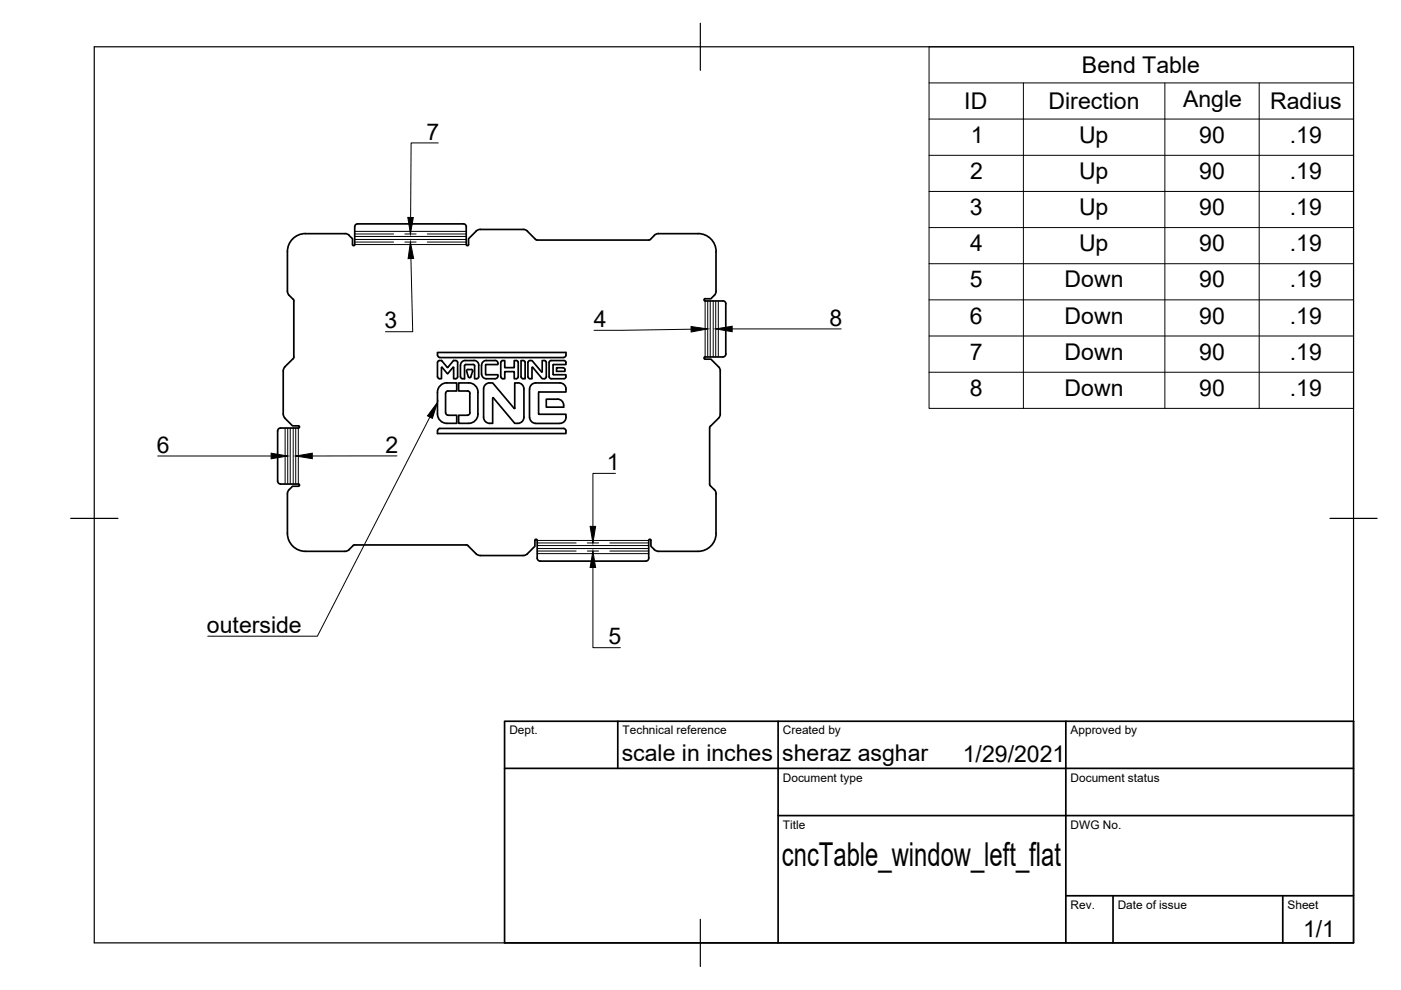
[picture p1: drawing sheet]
<svg xmlns="http://www.w3.org/2000/svg" width="297mm" height="210mm" viewBox="0 0 297 210" stroke-linecap="round" stroke-linejoin="round" font-family="sans-serif">
<!-- layer: Visible -->
<g fill="none" stroke="#000" stroke-width=".36">
<path d="M60.9 53.4v8.3l.4 .9M64.7 49.5h8.4M64.8 49.5a3.8 3.8 0 0 0-3.9 3.8M73.1 49.5l.9 .4M75.2 48.1v3.9h-.4l-.1-1.4-.7-.7M75.8 47.5h22.4M75.9 47.4a.65 .65 0 0 0-.7 .7M98.2 47.4a.65 .65 0 0 1 .7 .7M98.8 48.1l.1 3.7 .2 .3 .2-.2v-1.3l1.6-1.6 .7-.3 9.3-.1 .9 .4M111.8 49l1.7 1.7 .4 .2h23.7l.3-.2 .8-.8M139.6 49.5h8.4M139.6 49.5l-.9 .4"/>
<path d="M148 49.5a3.8 3.8 0 0 1 3.8 3.8M151.8 53.4v8.3l-.3 .9M61.3 62.6l.8 .9M62.1 76l-1.7 1.8-.3 .6-.1 9.4 .4 .9 1.6 1.6h1.3l.2 .2-.3 .3-3.7-.1a.65 .65 0 0 0-.6 .7v10.6a.65 .65 0 0 0 .6 .6l3.9 .1v.3l-1.4 .1-.7 .7M62.2 63.4l.1 .4M62.3 63.8v11.9M62.3 75.7l-.1 .3M93.2 76.4h.4M93.2 76.4l-.4 .4v3.1l.4 .4M93.3 75.8l-.5-.3v-.8h27.2l-.1 .8-.4 .3h-26.2M93.6 76.4v.1M93.6 77.9v2.4h-.4"/>
<path d="M93.6 77.9h.2l1 1.3 1.2-1.3h.2M93.6 76.5l1.3 1.4 1.2-1.4M96.2 76.5h.6l.2 .3v3.1l-.4 .4h-.4v-2.4M100.2 78.7l-.4 1.2-.4 .1-.5-1.3 .1-.2 1.1-.1 .1 .3M100.6 77.6v2.7h.5l.4-.4v-2.5a.97 .97 0 0 0-1-1h-1.9a.97 .97 0 0 0-1 1v2.5l.4 .4M100.6 77.6l-.3-.3h-1.5l-.3 .1v2.9h-.5M103 77.4v2M103 79.4l2.6 .1v.2M105 76.4h-1.9a1.01 1.01 0 0 0-1 1v1.9a1.04 1.04 0 0 0 1 1h1.9M105 76.4a.6 .6 0 0 1 .6 .6M105.6 77v.3l-2.6 .1M105.6 79.7a.6 .6 0 0 1-.6 .6"/>
<path d="M109.5 76.4h-.5v1.5h-2v-1.5h-.4l-.4 .2v3.3l.2 .3 .6 .1v-1.5h2v1.5h.5M109.5 76.4l.3 .2 .1 .2v3.1l-.4 .4M110.5 79.9l.2 .3 .6 .1v-3.5l-.4-.4h-.4v3.5M112.8 77.9v2.4l-.7-.1-.2-.3 .1-3.1 .1-.3 .7-.1 2 2.4h.2M112.9 77.9l2.1 2.4 .6-.1 .2-.3v-3.1l-.2-.3-.6-.1v2.4M112.9 77.9h-.1M116.4 76.8v3.1M116.4 76.8l.4-.4h2.8l.3 .2 .1 .2v.5l-2.7 .1M117.3 77.4v2M117.3 79.4l2.7 .1v.4l-.4 .4h-2.8l-.4-.4M119.8 78.4l-.2-.4h-.2h-1.4v.7h1.8v-.3M149.5 75.7l-.2 .2v.2l1.4 .1 1.6 1.6 .4 .6v9.6l-.4 .7-1.7 1.7-.1 .4v11.8l.1 .4 .8 .8"/>
<path d="M151.4 62.6l-.7 .7h-1.2l-.2 .3v.1l3.9 .1M153.3 63.8a.65 .65 0 0 1 .6 .6M153.9 64.4v10.6M153.9 75a.65 .65 0 0 1-.6 .7h-3.8M93.3 90.8h26.2l.4 .3 .1 .8h-27.2v-.8l.5-.3M94.5 83.4v4.1M94.5 87.5l.1 .3 .4 .2h1.8v1.8h-2.1M94.7 81.2h2.1v1.7h-2.1l-.2 .5M94.8 81.2a2 2 0 0 0-2 2v4.6a2 2 0 0 0 2 2M99.3 81.2h-2.1v1.7h2.2l.2 .5M99.3 81.2a2 2 0 0 1 2 2v4.6a1.96 1.96 0 0 1-2 2h-2.1v-1.8h1.9l.5-.2v-.3M99.6 83.4v4.1"/>
<path d="M103.8 81.2h.7l4.5 5.4M103.8 81.2a1.3 1.3 0 0 0-1.3 1.3v6a1.46 1.46 0 0 0 2 1.3v-5.4l.1-.1M109.8 81.2h-.7v5.4h-.1M109.8 81.2a1.3 1.3 0 0 1 1.3 1.3v6a1.47 1.47 0 0 1-2 1.3l-4.5-5.4M113.6 89.8h5.1M114.2 83.2v4.6M114.2 87.8h5.8a1.43 1.43 0 0 1-1.3 2M118.2 84.6a1.38 1.38 0 0 1 1.3 1.7h-3.7v-1.7h2.4M118.7 81.2h-5.1a1.3 1.3 0 0 0-1.3 1.3v6a1.35 1.35 0 0 0 1.3 1.3M118.7 81.2a1.43 1.43 0 0 1 1.3 1.9l-5.8 .1M60.9 113.1a3.8 3.8 0 0 0 3.9 3.8h8.3l.9-.4M61.3 103.8l-.4 .9v8.4"/>
<path d="M74.8 115.7l-.8 .8M75.2 115.5h23.6M75.2 115.5l-.4 .2M98.9 115.5l.3 .2M99.2 115.7l1.7 1.7 .7 .4h9.3l.9-.4M111.8 117.4l1.6-1.6v-1.2l.1-.2h.3l.1 3.9M113.9 118.3a.65 .65 0 0 0 .6 .7h22.4a.65 .65 0 0 0 .7-.7M151.5 103.8l.3 .9v8.4M151.8 113.1a3.8 3.8 0 0 1-3.8 3.8h-8.6a2.4 2.4 0 0 1-1.4-1.1v-1.2l-.2-.3-.3 .3v3.7"/>
</g>
<!-- layer: Center Lines -->
<g fill="none" stroke="#000" stroke-width=".21">
<path d="M75.2 49.6h8.3M75.2 51.3h8.3M85.8 49.6h2.4M85.8 51.3h2.4M90.6 49.6h8.2M90.6 51.3h8.2M150.1 63.8v11.9M151.7 63.8v11.9M61 90.8v11.8M62.7 90.8v11.8M113.9 116.8h8.3M113.9 115.1h8.3"/>
<path d="M124.5 116.8h2.4M124.5 115.1h2.4M129.3 116.8h8.2M129.3 115.1h8.2"/>
</g>
<!-- layer: Visible Narrow -->
<g fill="none" stroke="#000" stroke-width=".21">
<path d="M75.2 49.1h23.6M75.2 50.1h23.6M75.2 50.8h23.6M75.2 51.9h23.6M149.5 63.8v11.9M150.6 63.8v11.9M151.2 63.8v11.9M152.3 63.8v11.9M60.5 90.8v11.8M61.5 90.8v11.8M62.2 90.8v11.8M63.2 90.8v11.8"/>
<path d="M113.9 117.4h23.6M113.9 116.3h23.6M113.9 115.7h23.6M113.9 114.6h23.6"/>
</g>
<!-- layer: Border -->
<path d="M20 9.9h267v190h-267zM148.5 4.9v10M15 109.9h10M282 109.9h10M148.5 194.9v10" fill="none" stroke="#000" stroke-width=".25"/>
<!-- layer: TitleBlock -->
<path d="M107 152.9h180v47h-180zM131 152.9v10M165 152.9v47M226 152.9v47M107 162.9h180M165 172.9h122M226 189.9h61M236 189.9v10M272 189.9v10" fill="none" stroke="#000" stroke-width=".36"/>
<!-- layer: BOM -->
<g fill="none" stroke="#000" stroke-width=".21">
<path d="M197 9.9h90v76.7h-90zM197 17.6h90M217 17.6v69M247 17.6v69M267 17.6v69M92.9 30.3h-5.7l-.1 15.8M197 25.2h90M197 32.9h90M87.1 54.8l.4 15.5h-5.8M197 40.6h90M197 48.3h90M197 55.9h90"/>
<path d="M146.5 69.8l-20.6 .2M155.2 69.7h23.2M197 63.6h90M197 71.2h90M197 78.9h90M33.4 96.7h24.1M84.2 96.7h-18M130.5 100.4h-4.8v11.2M125.7 120.3v17h5.8"/>
</g>
<path d="M87 51.3l.7 3.5h-1.2zM86.5 46.1h1.1l-.6 3.5zM146.5 69.2l3.5 .5-3.5 .7zM151.7 69.7l3.5-.5v1.1zM57.5 96.1l3.5 .6-3.5 .6zM62.7 96.7l3.5-.6v1.2zM125.1 111.6h1.2l-.6 3.5zM125.7 116.8l.6 3.5h-1.2z" fill="#000" stroke="#000" stroke-width=".21"/>
<!-- layer: Annotations -->
<path d="M92.8 85.3l-1.1 3.4-1.1-.5z" fill="#000" stroke="#000" stroke-width=".21"/>
<path d="M91.1 88.4l-23.8 46.5h-23.3" fill="none" stroke="#000" stroke-width=".21"/>
<text font-size="7" x="165.8" y="183.5">cncTable_window_left_flat</text>
<g font-size="4.9">
<text x="229.4" y="15.5">Bend Table</text>
<text x="204.4" y="23.2">ID</text>
<text x="222.3" y="23.1">Direction</text>
<text x="250.8" y="22.7">Angle</text>
<text x="269.3" y="23.1">Radius</text>
<text x="90.4" y="29.6">7</text>
<text x="205.8" y="30.3">1</text>
<text x="228.8" y="30.3">Up</text>
<text x="254.3" y="30.3">90</text>
<text x="273.5" y="30.3">.19</text>
<text x="205.7" y="37.9">2</text>
<text x="228.8" y="37.9">Up</text>
<text x="254.3" y="37.9">90</text>
<text x="273.5" y="37.9">.19</text>
<text x="205.6" y="45.6">3</text>
<text x="228.8" y="45.6">Up</text>
<text x="254.3" y="45.6">90</text>
<text x="273.5" y="45.6">.19</text>
<text x="205.7" y="53.2">4</text>
<text x="228.8" y="53.2">Up</text>
<text x="254.3" y="53.3">90</text>
<text x="273.5" y="53.3">.19</text>
<text x="205.6" y="60.9">5</text>
<text x="225.7" y="60.9">Down</text>
<text x="254.3" y="60.9">90</text>
<text x="273.5" y="60.9">.19</text>
<text x="81.5" y="69.6">3</text>
<text x="125.9" y="69.3">4</text>
<text x="175.9" y="69">8</text>
<text x="205.6" y="68.6">6</text>
<text x="225.7" y="68.6">Down</text>
<text x="254.3" y="68.6">90</text>
<text x="273.5" y="68.6">.19</text>
<text x="205.6" y="76.3">7</text>
<text x="225.7" y="76.3">Down</text>
<text x="254.3" y="76.3">90</text>
<text x="273.5" y="76.3">.19</text>
<text x="205.6" y="83.9">8</text>
<text x="225.7" y="83.9">Down</text>
<text x="254.3" y="83.9">90</text>
<text x="273.5" y="83.9">.19</text>
<text x="33.3" y="96">6</text>
<text x="81.7" y="96">2</text>
<text x="128.7" y="99.7">1</text>
<text x="43.9" y="134.2">outerside</text>
<text x="129" y="136.6">5</text>
<text x="131.8" y="161.4">scale in inches</text>
<text x="165.8" y="161.4">sheraz asghar</text>
<text x="204.1" y="161.5">1/29/2021</text>
<text x="276.3" y="198.6">1/1</text>
</g>
<g font-size="2.5">
<text x="108" y="155.7">Dept.</text>
<text x="132" y="155.7">Technical reference</text>
<text x="166" y="155.7">Created by</text>
<text x="227" y="155.7">Approved by</text>
<text x="166" y="165.7">Document type</text>
<text x="227" y="165.7">Document status</text>
<text x="166" y="175.7">Title</text>
<text x="227" y="175.7">DWG No.</text>
<text x="227" y="192.7">Rev.</text>
<text x="237" y="192.7">Date of issue</text>
<text x="273" y="192.7">Sheet</text>
</g>
</svg>
